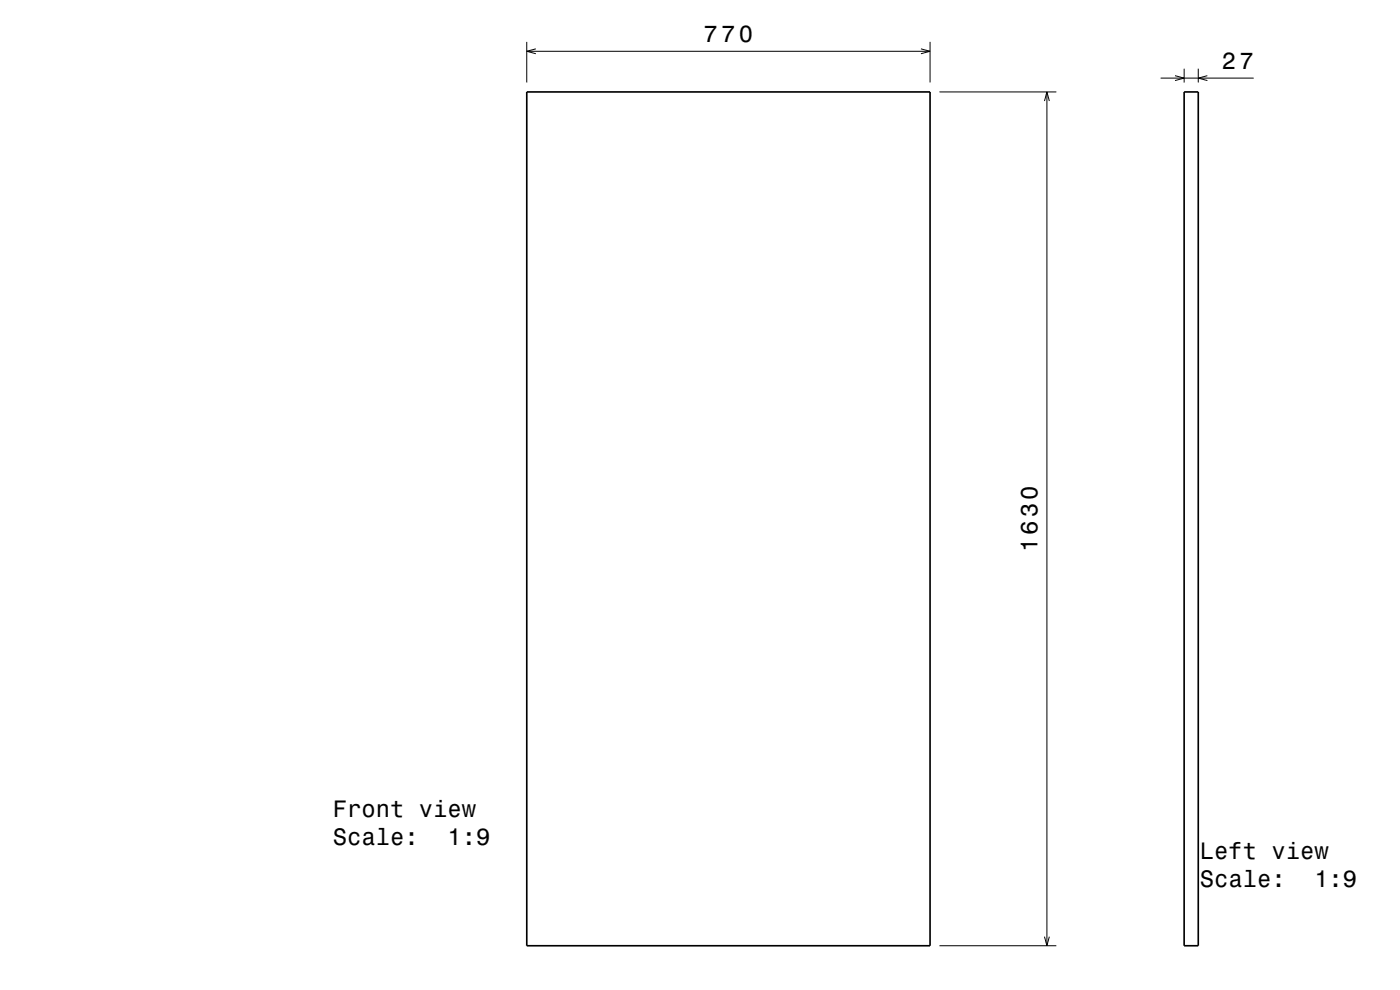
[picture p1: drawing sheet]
<svg xmlns="http://www.w3.org/2000/svg" width="297mm" height="210mm" viewBox="0 0 297 210" stroke-linecap="round" stroke-linejoin="round" font-family="sans-serif">
<g fill="none" stroke="#000" stroke-width=".21">
<path d="M111.7 8.9v8.6M111.7 10.9h85.6M113.7 10.4l-2 .5 2 .5M195.4 10.4l1.9 .5-1.9 .5M197.3 8.9v8.6M199.3 19.5h24.8M222.1 19.5v181.1M246.2 16.6h19.8M249.3 16.1l1.9 .5-1.9 .5M251.2 14.6v2.9M254.2 14.6v2.9M256.1 16.1l-1.9 .5 1.9 .5"/>
<path d="M221.6 21.4l.5-1.9 .5 1.9M221.6 198.7l.5 1.9 .5-1.9M199.3 200.6h24.8"/>
</g>
<path d="M111.7 19.5h85.6v181.1h-85.6zM251.2 19.5h3v181.1h-3z" fill="none" stroke="#000" stroke-width=".35"/>
<g font-size="5">
<text x="149.3" y="8.9">770</text>
<text x="259.2" y="14.6">27</text>
<text x="220.1" y="117.2" transform="rotate(-90 220.1 117.2)">1630</text>
<text x="70.6" y="173.2">Front view</text>
<text x="70.6" y="179.3">Scale:</text>
<text x="94.9" y="179.3">1:9</text>
<text x="254.5" y="182.1">Left view</text>
<text x="254.5" y="188.2">Scale:</text>
<text x="278.8" y="188.2">1:9</text>
</g>
</svg>
